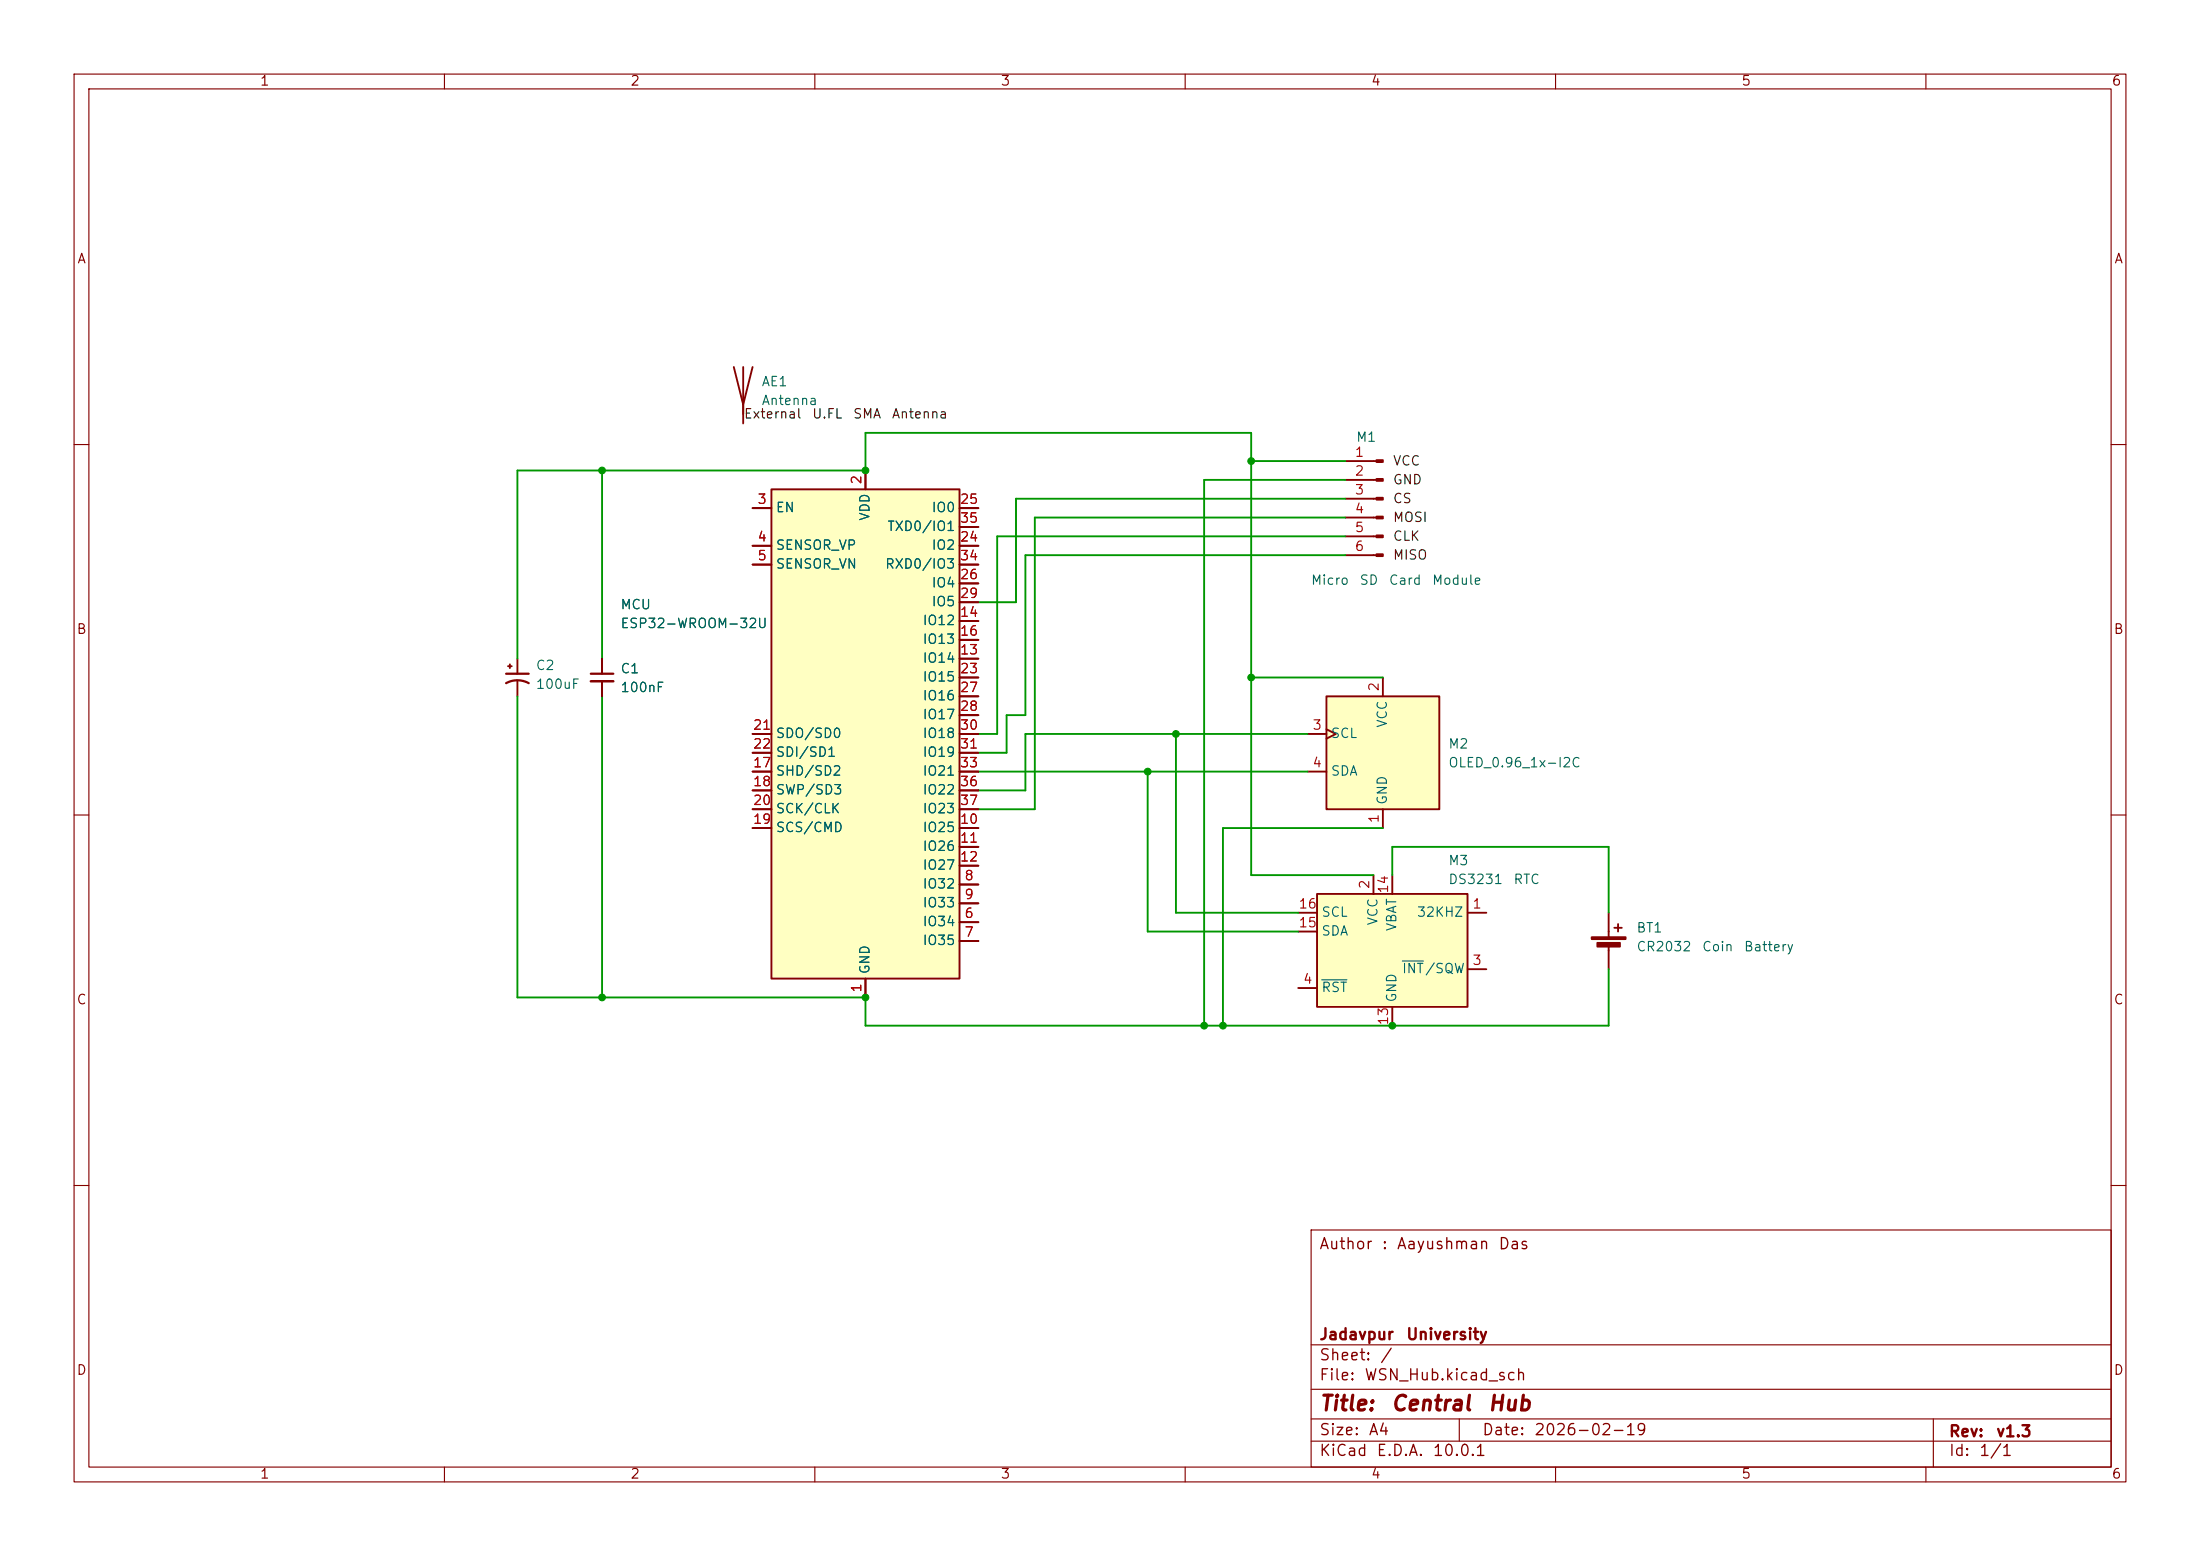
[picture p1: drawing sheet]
<svg xmlns="http://www.w3.org/2000/svg" width="297mm" height="210mm" viewBox="0 0 297 210" stroke-linecap="round" stroke-linejoin="round" font-family="sans-serif">
<g fill="none" stroke="#840000" stroke-width=".15">
<path d="M10 10h277v190h-277zM12 12h273v186h-273zM60 10v2M110 10v2M160 10v2M210 10v2M260 10v2M10 60h2M285 60h2M10 110h2M285 110h2M10 160h2"/>
<path d="M177 166h108v32h-108zM285 160h2M60 198v2M110 198v2M160 198v2M177 194.5h108M177 191.5h108M177 187.5h108M177 181.5h108M197 191.5v3M210 198v2M260 198v2"/>
<path d="M261 191.5v6.5"/>
</g>
<path d="M68.3 92.2a3.2 3.2 0 0 1 3.1 0M68.3 90.9h3.1" fill="none" stroke="#840000" stroke-width=".3"/>
<path d="M68.6 89.9h.5M68.8 89.7v.5M69.8 88.9v2M69.8 91.9v2.1" fill="none" stroke="#840000" stroke-width=".25"/>
<path d="M104.1 66h25.4v66.1h-25.4z" fill="#ffffc2"/>
<g fill="none" stroke="#840000" stroke-width=".25">
<path d="M99.1 49.5l1.2 5.1 1.3-5.1M100.3 49.5v7.7M101.6 68.6h2.5M101.6 73.7h2.5M101.6 76.2h2.5M104.1 66h25.4v66.1h-25.4zM116.8 63.5v2.5M129.5 68.6h2.6M129.5 73.7h2.6M129.5 76.2h2.6M129.5 78.7h2.6M129.5 71.1h2.6"/>
<path d="M81.3 88.9v2M81.3 91.9v2.1M101.6 99.1h2.5M129.5 88.9h2.6M129.5 83.8h2.6M129.5 86.4h2.6M129.5 99.1h2.6M129.5 91.4h2.6M129.5 94h2.6M129.5 96.5h2.6M129.5 81.3h2.6M101.6 111.8h2.5"/>
<path d="M101.6 104.1h2.5M101.6 106.7h2.5M101.6 109.2h2.5M101.6 101.6h2.5M129.5 119.4h2.6M129.5 111.8h2.6M129.5 114.3h2.6M129.5 116.8h2.6M129.5 104.1h2.6M129.5 106.7h2.6M129.5 109.2h2.6M129.5 101.6h2.6"/>
<path d="M116.8 132.1v2.5M129.5 124.5h2.6M129.5 127h2.6M129.5 121.9h2.6M217.2 123.2v3.3M217.2 127.5v3.3M217.9 125.2h1M218.4 124.7v1"/>
</g>
<path d="M79.8 90.9h3" fill="none" stroke="#840000" stroke-width=".3"/>
<path d="M79.8 91.9h3" fill="none" stroke="#840000" stroke-width=".33"/>
<g fill="#840000" stroke="#840000" stroke-width=".25">
<path d="M214.9 126.5h4.6v.2h-4.6z"/>
<path d="M215.6 127.3h3.1v.5h-3.1z"/>
</g>
<path d="M177.8 120.7h20.3v15.2h-20.3z" fill="#ffffc2"/>
<path d="M185.4 118.1v2.6M188 118.1v2.6M175.3 123.2h2.5M175.3 133.4h2.5M175.3 125.7h2.5M177.8 120.7h20.3v15.2h-20.3zM188 135.9v2.5M198.1 123.2h2.6M198.1 130.8h2.6" fill="none" stroke="#840000" stroke-width=".25"/>
<path d="M178.4 132.2h3.4M189.3 129.7h2.9" fill="none" stroke="#006464" stroke-width=".15"/>
<path d="M179.1 94h15.2v15.2h-15.2z" fill="#ffffc2"/>
<g fill="none" stroke="#840000" stroke-width=".25">
<path d="M101.6 68.6h2.5M101.6 73.7h2.5M101.6 76.2h2.5M116.8 63.5v2.5M129.5 68.6h2.6M129.5 73.7h2.6M129.5 76.2h2.6M129.5 78.7h2.6M129.5 71.1h2.6M181.6 62.2h4.2M181.6 64.8h4.2M181.6 67.3h4.2"/>
<path d="M181.6 69.9h4.2M181.6 72.4h4.2M181.6 74.9h4.2M81.3 88.9v2M81.3 91.9v2.1M101.6 99.1h2.5M129.5 99.1h2.6M129.5 88.9h2.6M129.5 83.8h2.6M129.5 86.4h2.6M129.5 91.4h2.6M129.5 94h2.6"/>
<path d="M129.5 96.5h2.6M129.5 81.3h2.6M176.5 99.1h2.6M179.1 94h15.2v15.2h-15.2zM179.1 98.4l1.2 .7-1.2 .6M186.7 91.4v2.6M101.6 104.1h2.5M101.6 111.8h2.5M101.6 106.7h2.5M101.6 109.2h2.5M101.6 101.6h2.5M129.5 104.1h2.6"/>
<path d="M129.5 119.4h2.6M129.5 111.8h2.6M129.5 114.3h2.6M129.5 116.8h2.6M129.5 106.7h2.6M129.5 109.2h2.6M129.5 101.6h2.6M176.5 104.1h2.6M186.7 109.2v2.6M116.8 132.1v2.5M129.5 124.5h2.6M129.5 127h2.6"/>
<path d="M129.5 121.9h2.6"/>
</g>
<g fill="#840000" stroke="#840000" stroke-width=".25">
<path d="M185.8 62.1h.9v.3h-.9z"/>
<path d="M185.8 64.6h.9v.3h-.9z"/>
<path d="M185.8 67.2h.9v.2h-.9z"/>
<path d="M185.8 69.7h.9v.3h-.9z"/>
<path d="M185.8 72.3h.9v.2h-.9z"/>
<path d="M185.8 74.8h.9v.3h-.9z"/>
</g>
<g fill="none" stroke="#009600" stroke-width=".25">
<path d="M81.3 63.5v25.4M168.9 62.2h12.7M181.6 74.9h-43.2v21.6h-2.5v5.1h-3.8M181.6 69.9h-41.9v39.3h-7.6M181.6 67.3h-44.4v14h-5.1M181.6 72.4h-47v26.7h-2.5M181.6 64.8h-19v73.6M69.8 88.9v-25.4h47v-5.1h52.1v59.7h16.5M69.8 94v40.6h47v3.8h100.4v-7.6M81.3 94v40.6M158.7 99.1v24.1h16.6M168.9 91.4h17.8"/>
<path d="M176.5 99.1h-38.1v7.6h-6.3M132.1 104.1h44.4M154.9 104.1v21.6h20.4M186.7 111.8h-21.6v26.6M188 118.1v-3.8h29.2v8.9"/>
</g>
<g fill="#009600" stroke="#009600" stroke-width=".14">
<circle cx="116.8" cy="63.5" r=".46"/>
<circle cx="81.3" cy="63.5" r=".46"/>
<circle cx="154.9" cy="104.1" r=".46"/>
<circle cx="81.3" cy="134.6" r=".46"/>
<circle cx="116.8" cy="134.6" r=".46"/>
<circle cx="168.9" cy="62.2" r=".46"/>
<circle cx="168.9" cy="91.4" r=".46"/>
<circle cx="162.6" cy="138.4" r=".46"/>
<circle cx="165.1" cy="138.4" r=".46"/>
<circle cx="158.7" cy="99.1" r=".46"/>
<circle cx="188" cy="138.4" r=".46"/>
</g>
<g font-size="2" fill="#840000">
<text x="178" y="190.9">Title:</text>
<text x="187.7" y="190.9">Central</text>
<text x="200.7" y="190.9">Hub</text>
</g>
<g font-size="1.5" fill="#840000">
<text x="178" y="169">Author</text>
<text x="186.4" y="169">:</text>
<text x="188.5" y="169">Aayushman</text>
<text x="202.2" y="169">Das</text>
<text x="178" y="184">Sheet:</text>
<text x="178" y="181.2">Jadavpur</text>
<text x="186.2" y="184">/</text>
<text x="189.7" y="181.2">University</text>
<text x="178" y="186.7">File:</text>
<text x="184.1" y="186.7">WSN_Hub.kicad_sch</text>
<text x="178" y="196.9">KiCad</text>
<text x="178" y="194.1">Size:</text>
<text x="184.7" y="194.1">A4</text>
<text x="185.7" y="196.9">E.D.A.</text>
<text x="193.3" y="196.9">10.0.1</text>
<text x="200" y="194.1">Date:</text>
<text x="207" y="194.1">2026-02-19</text>
<text x="263" y="194.3">Rev:</text>
<text x="263" y="196.9">Id:</text>
<text x="267.1" y="196.9">1/1</text>
<text x="269.4" y="194.3">v1.3</text>
</g>
<g font-size="1.3" fill="#840000">
<text x="35" y="11.9">1</text>
<text x="85" y="11.9">2</text>
<text x="135" y="11.9">3</text>
<text x="185" y="11.9">4</text>
<text x="235" y="11.9">5</text>
<text x="285" y="11.9">6</text>
<text x="10.3" y="35.9">A</text>
<text x="285.3" y="35.9">A</text>
<text x="10.3" y="85.9">B</text>
<text x="285.3" y="85.9">B</text>
<text x="10.3" y="135.9">C</text>
<text x="285.3" y="135.9">C</text>
<text x="10.3" y="185.9">D</text>
<text x="285.3" y="185.9">D</text>
<text x="35" y="199.9">1</text>
<text x="85" y="199.9">2</text>
<text x="135" y="199.9">3</text>
<text x="185" y="199.9">4</text>
<text x="235" y="199.9">5</text>
<text x="285" y="199.9">6</text>
</g>
<g font-size="1.3" fill="#006464">
<text x="102.7" y="52.5">AE1</text>
<text x="102.7" y="55">Antenna</text>
<text x="183" y="59.9">M1</text>
<text x="104.6" y="69.4">EN</text>
<text x="117.7" y="70.4" transform="rotate(-90 117.7 70.4)">VDD</text>
<text x="119.7" y="72">TXD0/IO1</text>
<text x="125.7" y="69.4">IO0</text>
<text x="104.6" y="74.5">SENSOR_VP</text>
<text x="104.6" y="77.1">SENSOR_VN</text>
<text x="119.4" y="77.1">RXD0/IO3</text>
<text x="125.7" y="74.5">IO2</text>
<text x="83.7" y="82.6">MCU</text>
<text x="125.7" y="79.6">IO4</text>
<text x="125.7" y="82.1">IO5</text>
<text x="176.9" y="79.2">Micro</text>
<text x="183.5" y="79.2">SD</text>
<text x="187.4" y="79.2">Card</text>
<text x="193.2" y="79.2">Module</text>
<text x="83.7" y="85.1">ESP32-WROOM-32U</text>
<text x="124.5" y="89.8">IO14</text>
<text x="124.5" y="84.7">IO12</text>
<text x="124.5" y="87.2">IO13</text>
<text x="72.2" y="90.8">C2</text>
<text x="72.2" y="93.3">100uF</text>
<text x="83.7" y="91.2">C1</text>
<text x="83.7" y="93.7">100nF</text>
<text x="124.5" y="92.3">IO15</text>
<text x="124.5" y="94.8">IO16</text>
<text x="104.6" y="99.9">SDO/SD0</text>
<text x="124.5" y="97.4">IO17</text>
<text x="124.5" y="99.9">IO18</text>
<text x="179.6" y="99.9">SCL</text>
<text x="187.6" y="98.3" transform="rotate(-90 187.6 98.3)">VCC</text>
<text x="195.4" y="101.3">M2</text>
<text x="104.6" y="105">SHD/SD2</text>
<text x="104.6" y="107.5">SWP/SD3</text>
<text x="104.6" y="102.5">SDI/SD1</text>
<text x="124.5" y="102.5">IO19</text>
<text x="124.5" y="105">IO21</text>
<text x="124.5" y="107.5">IO22</text>
<text x="179.6" y="105">SDA</text>
<text x="195.4" y="103.9">OLED_0.96_1x-I2C</text>
<text x="104.6" y="112.6">SCS/CMD</text>
<text x="104.6" y="110.1">SCK/CLK</text>
<text x="124.5" y="112.6">IO25</text>
<text x="124.5" y="110.1">IO23</text>
<text x="187.6" y="108.7" transform="rotate(-90 187.6 108.7)">GND</text>
<text x="124.5" y="115.2">IO26</text>
<text x="124.5" y="117.7">IO27</text>
<text x="195.4" y="117.1">M3</text>
<text x="195.4" y="119.6">DS3231</text>
<text x="204.2" y="119.6">RTC</text>
<text x="124.5" y="125.3">IO34</text>
<text x="124.5" y="120.2">IO32</text>
<text x="124.5" y="122.8">IO33</text>
<text x="178.3" y="124.1">SCL</text>
<text x="186.3" y="125" transform="rotate(-90 186.3 125)">VCC</text>
<text x="188.8" y="125.8" transform="rotate(-90 188.8 125.8)">VBAT</text>
<text x="191.2" y="124.1">32KHZ</text>
<text x="117.7" y="131.6" transform="rotate(-90 117.7 131.6)">GND</text>
<text x="124.5" y="127.9">IO35</text>
<text x="178.3" y="126.6">SDA</text>
<text x="189.2" y="131.7">INT/SQW</text>
<text x="220.8" y="126.2">BT1</text>
<text x="220.8" y="128.7">CR2032</text>
<text x="229.7" y="128.7">Coin</text>
<text x="235.3" y="128.7">Battery</text>
<text x="178.3" y="134.2">RST</text>
<text x="188.8" y="135.4" transform="rotate(-90 188.8 135.4)">GND</text>
</g>
<g font-size="1.3" fill="#0f0f0f">
<text x="100.3" y="56.8">External</text>
<text x="109.5" y="56.8">U.FL</text>
<text x="115.1" y="56.8">SMA</text>
<text x="120.3" y="56.8">Antenna</text>
<text x="188" y="65.7">GND</text>
<text x="188" y="63.2">VCC</text>
<text x="188" y="68.2">CS</text>
<text x="188" y="70.8">MOSI</text>
<text x="188" y="73.3">CLK</text>
<text x="188" y="75.9">MISO</text>
</g>
<g font-size="1.3" fill="#a90000">
<text x="116.6" y="65.5" transform="rotate(-90 116.6 65.5)">2</text>
<text x="182.8" y="62">1</text>
<text x="182.8" y="64.5">2</text>
<text x="102.2" y="68.3">3</text>
<text x="129.5" y="68.3">25</text>
<text x="129.5" y="70.9">35</text>
<text x="182.8" y="67.1">3</text>
<text x="182.8" y="69.6">4</text>
<text x="102.2" y="73.4">4</text>
<text x="102.2" y="75.9">5</text>
<text x="129.5" y="73.4">24</text>
<text x="129.5" y="75.9">34</text>
<text x="182.8" y="72.1">5</text>
<text x="182.8" y="74.7">6</text>
<text x="129.5" y="83.6">14</text>
<text x="129.5" y="78.5">26</text>
<text x="129.5" y="81">29</text>
<text x="129.5" y="88.6">13</text>
<text x="129.5" y="86.1">16</text>
<text x="129.5" y="91.2">23</text>
<text x="129.5" y="93.7">27</text>
<text x="186.4" y="93.4" transform="rotate(-90 186.4 93.4)">2</text>
<text x="101.6" y="98.8">21</text>
<text x="101.6" y="101.3">22</text>
<text x="129.5" y="96.3">28</text>
<text x="129.5" y="98.8">30</text>
<text x="129.5" y="101.3">31</text>
<text x="177.1" y="98.8">3</text>
<text x="101.6" y="103.9">17</text>
<text x="101.6" y="106.4">18</text>
<text x="129.5" y="103.9">33</text>
<text x="129.5" y="106.4">36</text>
<text x="177.1" y="103.9">4</text>
<text x="101.6" y="111.5">19</text>
<text x="101.6" y="109">20</text>
<text x="129.5" y="111.5">10</text>
<text x="129.5" y="109">37</text>
<text x="186.4" y="111.2" transform="rotate(-90 186.4 111.2)">1</text>
<text x="129.5" y="114">11</text>
<text x="129.5" y="116.6">12</text>
<text x="130.1" y="119.1">8</text>
<text x="130.1" y="124.2">6</text>
<text x="130.1" y="121.7">9</text>
<text x="175.2" y="125.5">15</text>
<text x="175.2" y="122.9">16</text>
<text x="185.2" y="120.1" transform="rotate(-90 185.2 120.1)">2</text>
<text x="187.7" y="120.7" transform="rotate(-90 187.7 120.7)">14</text>
<text x="198.7" y="122.9">1</text>
<text x="130.1" y="126.7">7</text>
<text x="198.7" y="130.6">3</text>
<text x="116.6" y="134.1" transform="rotate(-90 116.6 134.1)">1</text>
<text x="175.8" y="133.1">4</text>
<text x="187.7" y="138.5" transform="rotate(-90 187.7 138.5)">13</text>
</g>
</svg>
